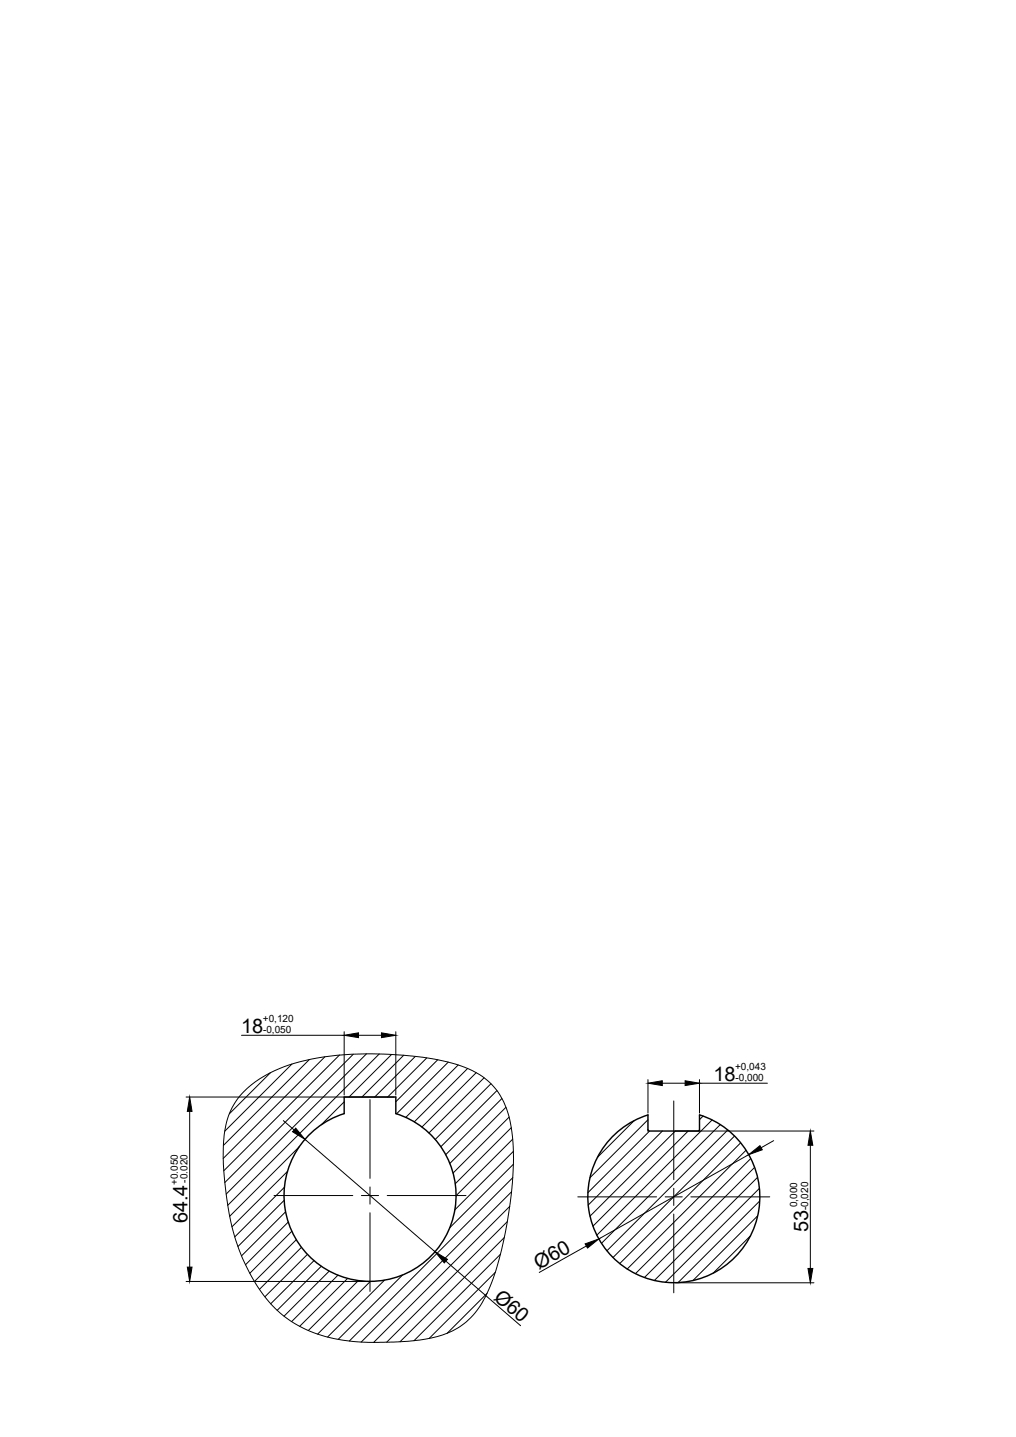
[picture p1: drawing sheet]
<svg xmlns="http://www.w3.org/2000/svg" width="210mm" height="297mm" viewBox="0 0 210 297" stroke-linecap="round" stroke-linejoin="round" font-family="sans-serif">
<!-- layer: 0 -->
<g fill="none" stroke="#000" stroke-width=".21">
<path d="M49.9 214h21.2M60.3 219.9l-13.9 13.9M63.9 219l-17.7 17.8M67.1 218.4l-21 21.1M70.1 218.1l-23.9 23.9M71.1 213.3v13M73 217.9l-26.6 26.5M74.1 214h4.7M75.7 217.8l-29 29M78.3 217.9l-31.3 31.3M80.9 218l-8.8 8.8M81.8 213.3v13"/>
<path d="M83.4 218.1l-8.6 8.7M85.8 218.4l-8.4 8.4M88.2 218.7l-8.1 8.1M90.4 219.1l-8.6 8.6M92.6 219.5l-10.7 10.7M38.4 226.8h43M39.2 229.7v32.2M50.3 225.7a27.4 27.4 0 0 1 15.3-7 72.7 72.7 0 0 1 28.6 1.3 14.6 14.6 0 0 1 10.1 8.4 32 32 0 0 1 1.7 14.1 73.5 73.5 0 0 1-5.4 24.8 15.4 15.4 0 0 1-12.7 9.5l-3.5 .4-5.7 .3a37.5 37.5 0 0 1-15.4-2.6 24 24 0 0 1-11.9-12 46.8 46.8 0 0 1-5-18.9 30.8 30.8 0 0 1 .8-13.4 14 14 0 0 1 3.1-4.9zM55.9 221.7l-8.5 8.5M58.5 231.6l2.3 2M61.8 237.1l-14.4 14.3M63 235.5l26.9 23.2"/>
<path d="M71.1 227.8l-4.7 4.7M76.4 227.3v16.3M94.7 220.1l-10.9 10.9M96.6 220.9l-11 11M98.4 221.7l-11.2 11.3M100 222.8l-11.4 11.4M101.4 224l-11.5 11.5M102.7 225.4l-11.6 11.7M103.7 227.1l-11.6 11.6M104.5 228.9l-11.6 11.6M105.2 230.9l-11.6 11.6M105.6 233.1l-11.6 11.6"/>
<path d="M105.9 235.5l-11.7 11.7M106.1 238l-12.2 12.1M131 231.6l-7.6 7.7M133.9 231.5l-12 11.9M133.9 223.2v6.9M134.2 233.8l-12.7 12.7M136.8 223.9h4.7M136.8 233.8l-15.3 15.3M139.2 227.6v16.2M139.5 233.8l-17.6 17.6M139.6 233.8h28.6M142.2 233.8l-19.7 19.7"/>
<path d="M144.5 223.2v6.9M144.5 223.9h14M145.3 230.7l-.8 .7M147.1 231.5l-23.8 23.8M148.8 232.5l-24.5 24.5M150.4 233.6l-25 25M151.8 234.8l-25.2 25.2M153 236.2l-25 25M154.1 237.8l-24.5 24.5M154.7 238.7l-31 17.4M155.1 239.5l-23.8 23.8M159.8 235.8l-2.5 1.4"/>
<path d="M167.4 236.7v25.5M56.6 247.1h16.3M58.7 248.1l-9.5 9.6M58.8 245.4l-10.3 10.3M59 250.5l-9.1 9.1M59.4 242.1l-11.5 11.5M59.5 252.6l-8.8 8.8M60.3 254.5l-8.7 8.7M61.2 256.3l-8.6 8.6M62.3 257.8l-8.7 8.7M63.5 259.3l-8.8 8.8M74.7 247.1h3.5"/>
<path d="M76.4 245.3v3.6M76.4 250.7v16.3M80 247.1h16.3M103.4 259.3l-17.9 17.8M104.2 255.8l-21.6 21.6M104.8 252.5l-24.9 24.9M105.3 249.4l-28.1 28.1M105.7 246.3l-31.1 31.1M105.9 243.4l-33.7 33.8M106.1 240.7l-13.2 13.1M119.4 247.4h16.2M121.1 257.6l-9.7 5.4"/>
<path d="M137.4 247.4h3.6M139.2 245.6v3.6M139.2 251v16.2M142.7 247.4h16.3M155 255.5l-7.7 7.7M155.9 241.3l-22.8 22.8M156.5 243.4l-21.3 21.3M156.5 251.3l-13.4 13.4M156.9 245.7l-19.4 19.4M156.9 248.3l-16.8 16.8M38.4 264.9h37.7M64.9 260.6l-9 8.9"/>
<path d="M66.4 261.8l-9.1 9.1M68 262.7l-9.3 9.4M69.8 263.6l-9.6 9.6M71.8 264.3l-9.9 9.9M74 264.7l-10.3 10.3M76.5 264.9l-10.9 10.9M79.4 264.6l-11.7 11.8M83.1 263.6l-13.2 13.3M92.1 260.7l15.5 13.3M100.6 267.4l-8.2 8.2M102.3 263l-13.6 13.7M139.6 265.2h28.6"/>
</g>
<path d="M71.1 226.8h10.7v3.4a17.7 17.7 0 0 1 9 27.3 17.7 17.7 0 0 1-28.7 0 17.7 17.7 0 0 1 9-27.3zM127.1 234.4a17.7 17.7 0 0 1 6.8-3.9v3.3h10.6v-3.3a17.8 17.8 0 0 1 10.5 25 17.8 17.8 0 0 1-26.5 6.1 17.8 17.8 0 0 1-1.4-27.2z" fill="none" stroke="#000" stroke-width=".3"/>
<path d="M71.1 214l3-.5v1zM78.8 213.5l3 .5-3 .5zM39.2 226.8l.5 2.9h-1zM61.1 233.2l1.9 2.3-2.6-1.6zM133.9 223.9l2.9-.5v1zM141.5 223.4l3 .5-3 .5zM154.7 238.7l2.3-1.9 .5 .9zM167.4 233.8l.5 2.9h-1zM120.9 257.1l2.8-1-2.3 1.9zM38.7 261.9h1l-.5 3zM89.9 258.7l2.5 1.6-.6 .8zM166.9 262.2h1l-.5 3z" fill="#000" stroke="#000" stroke-width=".21"/>
<g font-size="4.1">
<text x="49.8" y="213.6">18</text>
<text x="147.4" y="223.5">18</text>
<text x="38.8" y="252.9" transform="rotate(-90 38.8 252.9)">64.4</text>
<text x="167" y="254.7" transform="rotate(-90 167 254.7)">53</text>
<text x="111.3" y="262.5" transform="rotate(-29 111.3 262.5)">Ø60</text>
<text x="101.8" y="268.4" transform="rotate(41 101.8 268.4)">Ø60</text>
</g>
<g font-size="2.1">
<text x="54.3" y="211.3">+0,120</text>
<text x="54.3" y="213.6">-0,050</text>
<text x="151.9" y="221.2">+0,043</text>
<text x="151.9" y="223.5">-0,000</text>
<text x="36.8" y="245" transform="rotate(-90 36.8 245)">+0.050</text>
<text x="38.8" y="244.5" transform="rotate(-90 38.8 244.5)">-0.020</text>
<text x="164.7" y="249.5" transform="rotate(-90 164.7 249.5)">0,000</text>
<text x="167" y="250.2" transform="rotate(-90 167 250.2)">-0,020</text>
</g>
</svg>
